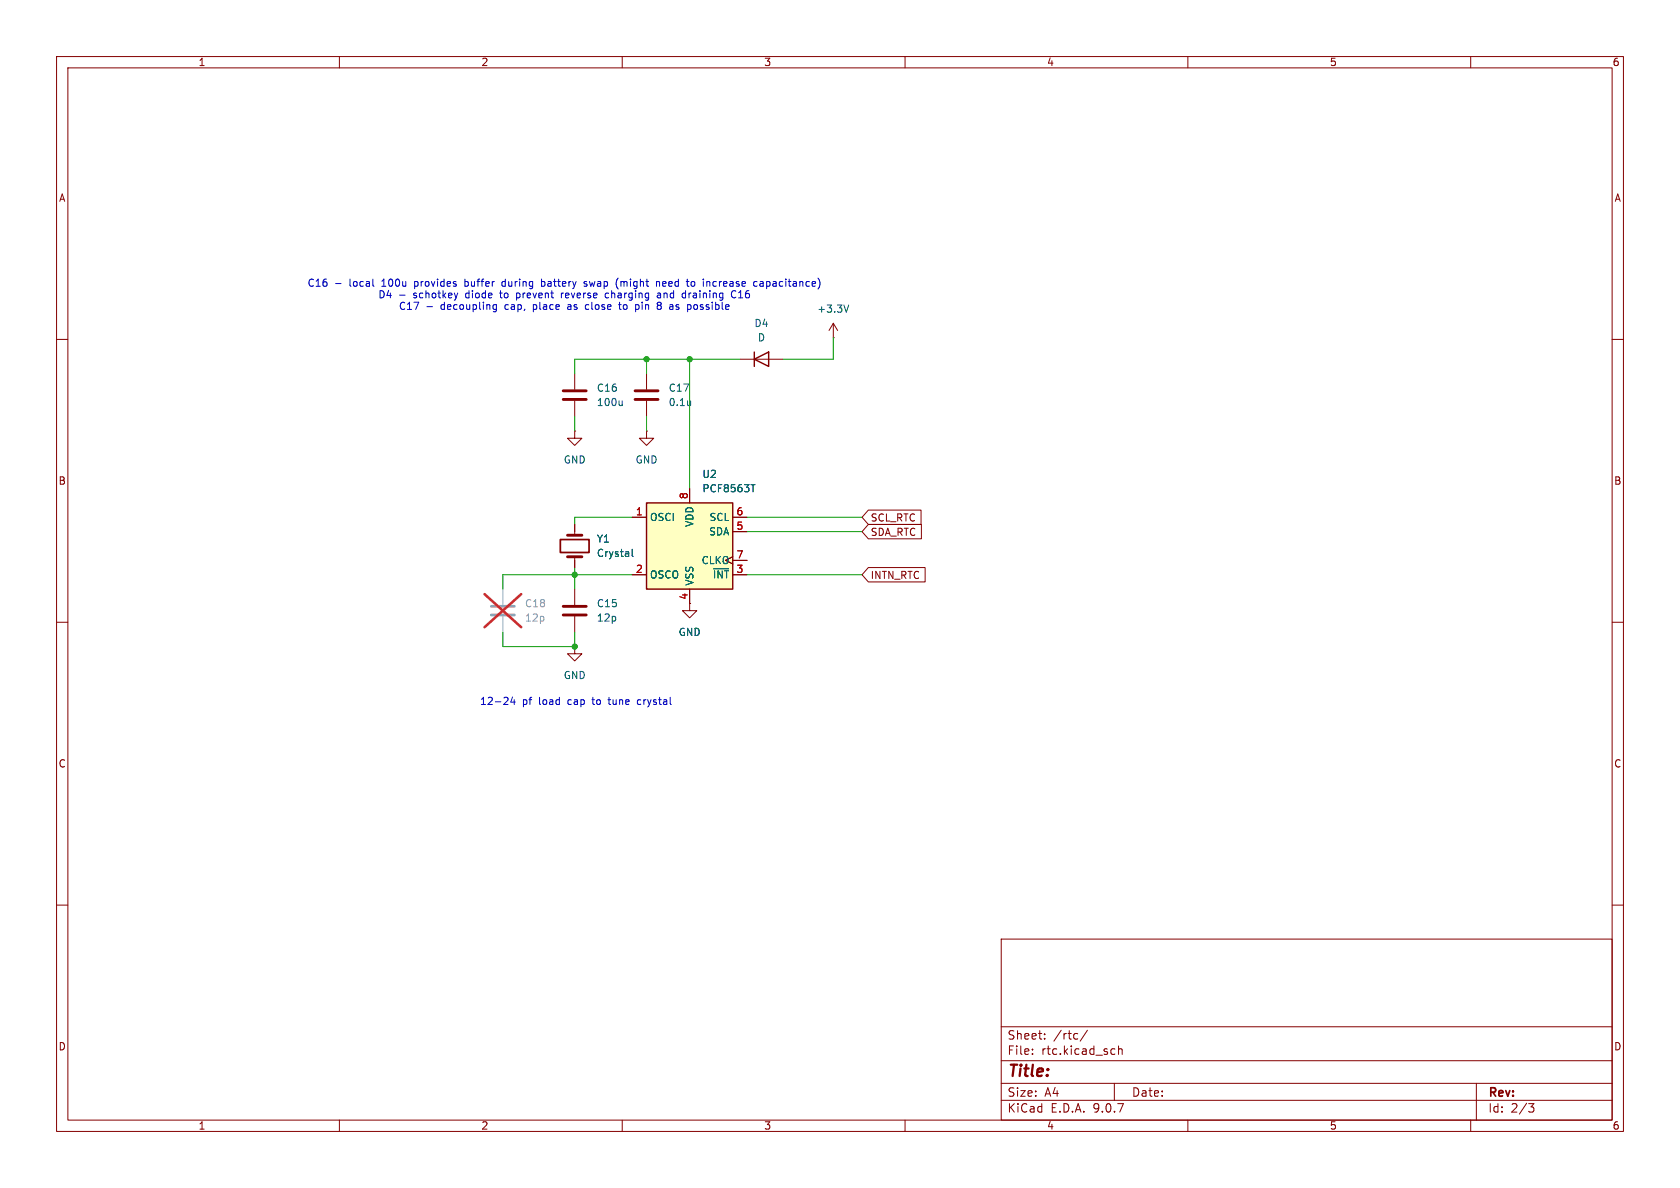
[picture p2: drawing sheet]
<svg xmlns="http://www.w3.org/2000/svg" width="297mm" height="210mm" viewBox="0 0 297 210" stroke-linecap="round" stroke-linejoin="round" font-family="sans-serif">
<g fill="none" stroke="#840000" stroke-width=".18">
<path d="M10 10h277v190h-277zM12 12h273v186h-273zM60 10v2M110 10v2M160 10v2M210 10v2M260 10v2M147.3 59.7h.1M147.3 57.2l-.7 1.2M147.3 57.2l.8 1.2M147.3 57.2v2.5M10 60h2"/>
<path d="M101.6 76.2v1.3h1.3l-1.3 1.2-1.3-1.2h1.3M101.6 76.2h.1M114.3 66v2.8M114.3 70.9v2.8M130.8 63.5h7.6M285 60h2M10 110h2M101.6 114.3v1.3h1.3l-1.3 1.2-1.3-1.2h1.3M101.6 114.3h.1M101.6 104.1v2.8M101.6 109v2.8M285 110h2"/>
<path d="M10 160h2M177 166h108v32h-108zM285 160h2M60 198v2M110 198v2M160 198v2M177 194.5h108M177 191.5h108M177 187.5h108M177 181.5h108M182.5 186.3v.1M182.5 185.5v.1"/>
<path d="M184.7 183.6v.1M184.7 182.8v.1M190.4 182.7l.1 .1M190.5 183.6l-.1 .1M192.2 182.1l-1.2 2M196.7 185.4l.4 .1M197 191.5v3M197.1 186.3l-.4 .1M197.7 185.5l.3-.1 .3 .1 .1 .9M197.7 184.9v1.5M210 198v2M260 198v2"/>
<path d="M261 191.5v6.5M270.2 195.1h1l-.5 .6 .4 .1 .1 .5-.3 .3h-.4"/>
</g>
<path d="M112.3 70.6h4M112.3 69.1h4M99.6 107.2h4M99.6 108.7h4" fill="none" stroke="#840000" stroke-width=".51"/>
<path d="M150 53.9l-.4 1.3M122.1 70.9v.8M122.1 71.6h-.1" fill="none" stroke="#006464" stroke-width=".18"/>
<path d="M133.3 63.5l2.6-1.3v2.6zM133.3 62.2v2.6" fill="none" stroke="#840000" stroke-width=".25"/>
<path d="M114.3 88.9h15.2v15.2h-15.2z" fill="#ffffc2"/>
<path d="M114.3 88.9h15.2v15.2h-15.2z" fill="none" stroke="#840000" stroke-width=".25"/>
<g fill="none" stroke="#840000" stroke-width=".18">
<path d="M101.6 66v2.8M101.6 70.9v2.8M114.3 76.2v1.3h1.3l-1.3 1.2-1.3-1.2h1.3M114.3 76.2h.1M101.6 92.7v1.9M101.6 98.4v1.9M111.8 91.4h2.5M121.9 86.4v2.5M129.5 98.4l-1.2 .7 1.2 .6M129.5 91.4h2.6M129.5 94h2.6M129.5 99.1h2.6"/>
<path d="M153.5 92.7h9.4v2.6h-9.4l-1.1-1.3zM153.5 90.2h9.3v2.5h-9.3l-1.1-1.3zM111.8 101.6h2.5M121.9 104.1v3.9h1.3l-1.3 1.2-1.3-1.2h1.3M129.5 101.6h2.6M153.5 100.3h10.1v2.6h-10.1l-1.1-1.3z"/>
</g>
<path d="M110 70.9v.8M110 71.6l-.2 .1M111.8 97.1v1.1l.1 .2M132.8 85.7h.7" fill="none" stroke="#006464" stroke-width=".18"/>
<path d="M99.6 69.1h4M99.6 70.6h4M100.3 98.4h2.6M100.3 94.6h2.6" fill="none" stroke="#840000" stroke-width=".51"/>
<path d="M99.1 95.4h5v2.3h-5z" fill="none" stroke="#840000" stroke-width=".3"/>
<path d="M86.9 107.2h4M86.9 108.7h4" fill="none" stroke="#a1a1a1" stroke-width=".51"/>
<path d="M88.9 104.1v2.8M88.9 109v2.8" fill="none" stroke="#a1a1a1" stroke-width=".18"/>
<path d="M85.7 105l6.4 5.9M92.1 105l-6.4 5.9" fill="none" stroke="#e12e31" stroke-width=".46"/>
<g fill="none" stroke="#009600" stroke-width=".18">
<path d="M147.3 59.7v3.8h-8.9M101.6 73.7v2.5M114.3 63.5v2.5M114.3 73.7v2.5M121.9 63.5v22.9M130.8 63.5h-29.2v2.5M111.8 91.4h-10.2v1.3M132.1 91.4h20.3M132.1 94h20.3M88.9 111.8v2.5h12.7v-2.5M101.6 100.3v3.8M111.8 101.6h-22.9v2.5"/>
<path d="M132.1 101.6h20.3"/>
</g>
<g fill="none" stroke="#0000c2" stroke-width=".18">
<path d="M59.3 50.1h1M66 50.5l.1 .1M70.6 52.2h1M75.5 54.2h.9M80.9 51.8l-.3 .9M82.2 49.3v1.3M82.2 50.5l.1 .1M82.3 49.8h-.1M87.8 53.9v1l-.3 .2h-.3M87.8 53.9h-.4l-.2 .2 .1 .5h.5M89.2 49.8h-.4l-.1 .2 .1 .5 .4 .1M91.3 51.8v1.3"/>
<path d="M91.3 52.6l.1 .1M95.7 49.8h.4l.2 .1M95.7 49.3v1.3M96.3 50.5l-.2 .1-.4-.1M99.2 51.8v.9M99.4 51.9l-.2 .1M100.5 53.9h-.1M100.5 54.2l-.2 .2 .2 .3M103.7 49.8h-.3l-.2 .1 .1 .2 .4 .1v.3h-.5M104 53.9h-.4l-.1 .2v.5l.5 .1M107.1 51.9l-.1 .1v.5l.2 .2 .4-.1M109.1 50.9l.2 .2"/>
<path d="M109.3 49.2l-.2 .2M109.5 53.4v1.1l.3 .2M109.8 49.8v.8M110 49.8l-.2 .1M112.9 53.9l.1 .6-.1 .1-.4 .1M116.1 49.9l.1-.1h.3l.1 .8M116.1 49.8v.8M116.2 51.9h.5l.1 .8M116.4 53.4h.3l.2 .3-.2 .3M116.4 54h.3M116.7 54l.2 .2v.3l-.1 .1-.4 .1M116.8 52.1l-.4 .1-.2 .2 .2 .3 .4-.1"/>
<path d="M117.2 49.8v.7M117.8 50.1l-.7 .1M120.8 51.8l.4 .1M121.2 52.6l-.4 .1M121.2 51.4v1.3M122.8 49.9l-.4-.1-.2 .2 .1 .5 .3 .1 .2-.1M122.8 53.9l-.1 .6 .2 .2M125.3 49.8l.2 .1v.7M129.5 51.4a.61 .61 0 0 0-.2 .8 .61 .61 0 0 0 .8 .3M133.5 49.8h.3M133.8 50.5l-.3 .1M134.4 49.8h.5v.8"/>
<path d="M134.9 50.1h-.4l-.2 .2 .2 .3 .4-.1M90.6 123.2l-.3 .9h.8M90.9 123.7v.8M107.5 123.7h.5M107.7 123.3v1.2M113.2 123.7h-.4l-.1 .2v.5l.5 .1"/>
</g>
<g fill="#009600" stroke="#009600" stroke-width=".18">
<circle cx="101.6" cy="114.3" r=".46"/>
<circle cx="101.6" cy="101.6" r=".46"/>
<circle cx="114.3" cy="63.5" r=".46"/>
<circle cx="121.9" cy="63.5" r=".46"/>
</g>
<text font-size="2.8" fill="#840000" x="178" y="190.9">Title:</text>
<g font-size="2.1" fill="#840000">
<text x="178" y="184">Sheet:</text>
<text x="186.2" y="184">/rtc/</text>
<text x="178" y="186.7">File:</text>
<text x="184.1" y="186.7">rtc.kicad_sch</text>
<text x="178" y="196.9">KiCad</text>
<text x="178" y="194.1">Size:</text>
<text x="184.7" y="194.1">A4</text>
<text x="185.7" y="196.9">E.D.A.</text>
<text x="193.3" y="196.9">9.0.7</text>
<text x="200" y="194.1">Date:</text>
<text x="263" y="194.3">Rev:</text>
<text x="263" y="196.9">Id:</text>
<text x="267.1" y="196.9">2/3</text>
</g>
<g font-size="1.8" fill="#840000">
<text x="35" y="11.9">1</text>
<text x="85" y="11.9">2</text>
<text x="135" y="11.9">3</text>
<text x="185" y="11.9">4</text>
<text x="235" y="11.9">5</text>
<text x="285" y="11.9">6</text>
<text x="10.3" y="35.9">A</text>
<text x="285.3" y="35.9">A</text>
<text x="10.3" y="85.9">B</text>
<text x="285.3" y="85.9">B</text>
<text x="153.8" y="94.9">SDA_RTC</text>
<text x="153.8" y="92.4">SCL_RTC</text>
<text x="121.7" y="106.1" transform="rotate(-90 121.7 106.1)">4</text>
<text x="153.8" y="102.6">INTN_RTC</text>
<text x="10.3" y="135.9">C</text>
<text x="285.3" y="135.9">C</text>
<text x="10.3" y="185.9">D</text>
<text x="285.3" y="185.9">D</text>
<text x="35" y="199.9">1</text>
<text x="85" y="199.9">2</text>
<text x="135" y="199.9">3</text>
<text x="185" y="199.9">4</text>
<text x="235" y="199.9">5</text>
<text x="285" y="199.9">6</text>
</g>
<g font-size="1.8" fill="#0000c2">
<text x="54.3" y="50.9">C16</text>
<text x="61.9" y="50.9">local</text>
<text x="66.8" y="52.9">D4</text>
<text x="67.8" y="50.9">100u</text>
<text x="73.2" y="52.9">schotkey</text>
<text x="73.7" y="50.9">provides</text>
<text x="82.6" y="52.9">diode</text>
<text x="82.8" y="50.9">buffer</text>
<text x="88.9" y="52.9">to</text>
<text x="89.6" y="50.9">during</text>
<text x="91.9" y="52.9">prevent</text>
<text x="96.8" y="50.9">battery</text>
<text x="100.1" y="52.9">reverse</text>
<text x="104.5" y="50.9">swap</text>
<text x="108.1" y="52.9">charging</text>
<text x="110.3" y="50.9">(might</text>
<text x="117.5" y="52.9">and</text>
<text x="117.7" y="50.9">need</text>
<text x="122.1" y="52.9">draining</text>
<text x="123.3" y="50.9">to</text>
<text x="126.4" y="50.9">increase</text>
<text x="131" y="52.9">C16</text>
<text x="135.5" y="50.9">capacitance)</text>
<text x="70.4" y="55">C17</text>
<text x="78" y="55">decoupling</text>
<text x="89.5" y="55">cap,</text>
<text x="94.7" y="55">place</text>
<text x="101" y="55">as</text>
<text x="104.4" y="55">close</text>
<text x="110.5" y="55">to</text>
<text x="113.6" y="55">pin</text>
<text x="117.7" y="55">8</text>
<text x="120" y="55">as</text>
<text x="123.4" y="55">possible</text>
<text x="84.8" y="124.8">12-24</text>
<text x="92.3" y="124.8">pf</text>
<text x="95.4" y="124.8">load</text>
<text x="100.7" y="124.8">cap</text>
<text x="105.2" y="124.8">to</text>
<text x="108.3" y="124.8">tune</text>
<text x="113.6" y="124.8">crystal</text>
</g>
<g font-size="1.8" fill="#006464">
<text x="133.3" y="58">D4</text>
<text x="144.4" y="55.5">+3.3V</text>
<text x="133.9" y="60.6">D</text>
<text x="105.4" y="72">100u</text>
<text x="105.4" y="69.4">C16</text>
<text x="118.1" y="69.4">C17</text>
<text x="118.1" y="72">0.1u</text>
<text x="99.6" y="82.1">GND</text>
<text x="112.3" y="82.1">GND</text>
<text x="124.1" y="84.7">U2</text>
<text x="124.1" y="87.2">PCF8563T</text>
<text x="114.8" y="92.3">OSCI</text>
<text x="122.8" y="93.2" transform="rotate(-90 122.8 93.2)">VDD</text>
<text x="125.3" y="94.8">SDA</text>
<text x="125.3" y="92.3">SCL</text>
<text x="105.4" y="96.1">Y1</text>
<text x="105.4" y="98.7">Crystal</text>
<text x="123.9" y="99.9">CLKO</text>
<text x="105.4" y="107.5">C15</text>
<text x="114.8" y="102.5">OSCO</text>
<text x="122.8" y="103.6" transform="rotate(-90 122.8 103.6)">VSS</text>
<text x="125.9" y="102.5">~{INT}</text>
<text x="105.4" y="110.1">12p</text>
<text x="119.9" y="112.6">GND</text>
<text x="99.6" y="120.2">GND</text>
</g>
<g font-size="1.8" fill="#a90000">
<text x="121.7" y="88.3" transform="rotate(-90 121.7 88.3)">8</text>
<text x="112.3" y="91.2">1</text>
<text x="130.1" y="91.2">6</text>
<text x="130.1" y="93.7">5</text>
<text x="112.3" y="101.3">2</text>
<text x="130.1" y="98.8">7</text>
<text x="130.1" y="101.3">3</text>
</g>
<g font-size="1.8" fill="#989898">
<text x="92.7" y="107.5">C18</text>
<text x="92.7" y="110.1">12p</text>
</g>
</svg>
